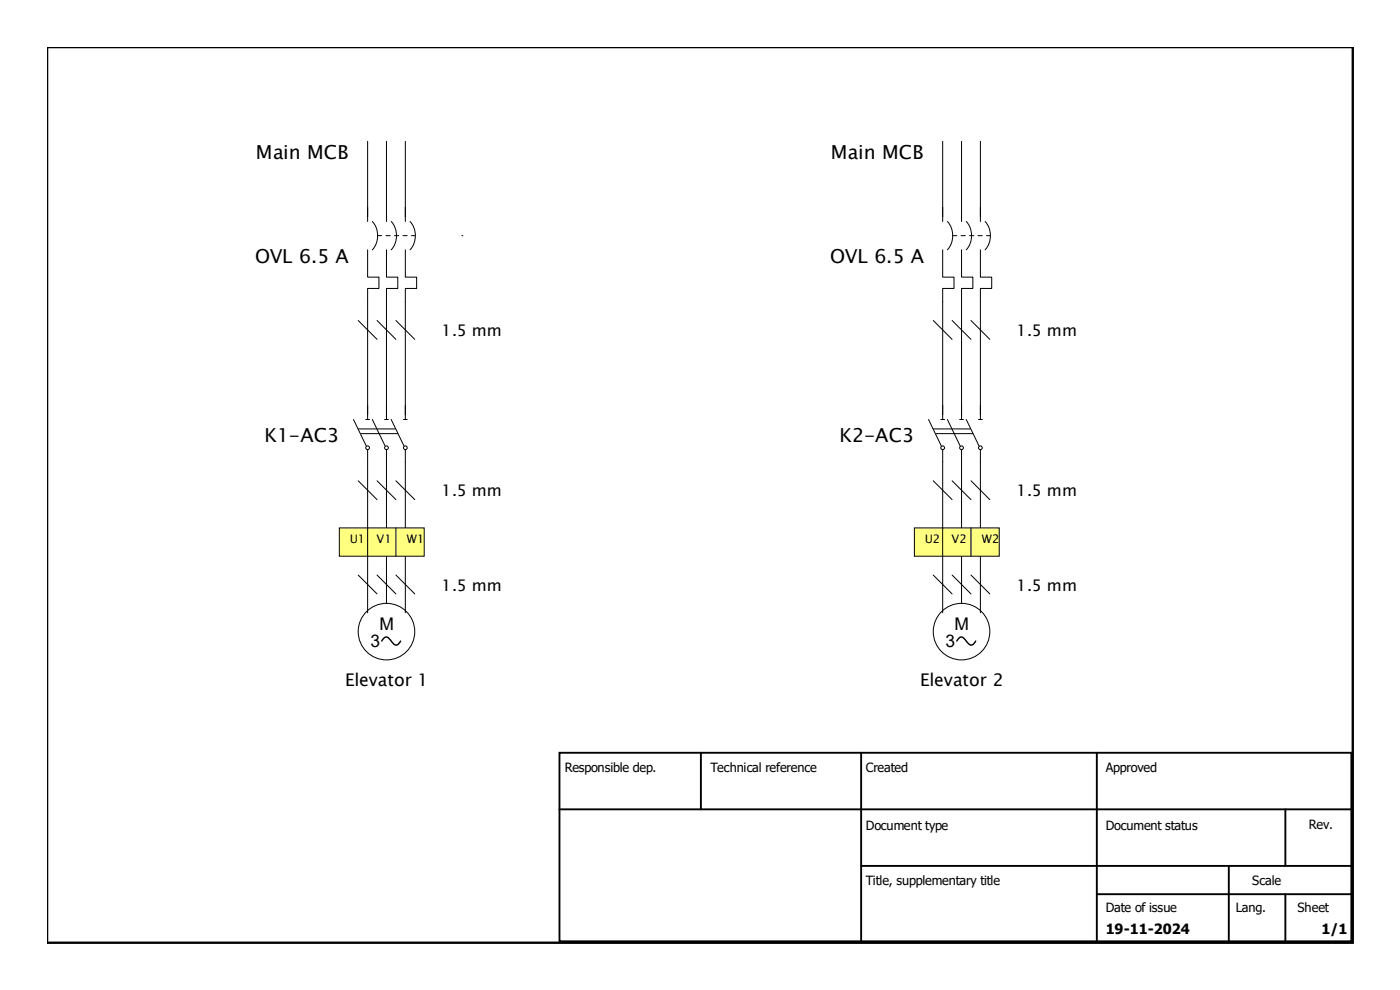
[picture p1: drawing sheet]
<svg xmlns="http://www.w3.org/2000/svg" width="297mm" height="210mm" viewBox="0 0 297 210" stroke-linecap="round" stroke-linejoin="round" font-family="sans-serif">
<g fill="none" stroke="#000" stroke-width=".21">
<path d="M78 53v5.8h2.4v2.4h-2.4v2.8M78 44v3M79 47a4.6 4.6 0 0 1 0 6M82 53v5.8h2.4v2.4h-2.4v2.8M82 44v3M83 47a4.6 4.6 0 0 1 0 6M86 53v5.8h2.4v2.4h-2.4v2.8M86 44v3M87 47a4.6 4.6 0 0 1 0 6M78 64v25M82 64v25M86 64v25"/>
<path d="M75 89l2.7 5.6M76 91h7.9M76.6 92h7.8M77.6 89h.8M78 95.4v34.6M79 89l2.7 5.6M81.6 89h.8M82 95.4v32.6M83 89l2.7 5.6M85.6 89h.8M86 95.4v34.6"/>
<circle cx="78" cy="95" r=".4"/>
<circle cx="82" cy="95" r=".4"/>
<circle cx="86" cy="95" r=".4"/>
<circle cx="82" cy="134" r="6"/>
</g>
<path d="M80.1 50h8" fill="none" stroke="#000" stroke-width=".21" stroke-dasharray=".9 .9"/>
<path d="M81 136l.4-.6a.86 .86 0 0 1 1.4 .4 1.79 1.79 0 0 0 1.4 1l.4-.2 .4-.6" fill="none" stroke="#000" stroke-width=".3"/>
<path d="M72 112h18v6h-18z" fill-rule="evenodd" fill="#ffff80" stroke="#000" stroke-width=".21"/>
<path d="M78 30v16M82 30v14M86 30v16M72 112h.1" fill="none" stroke="#000" stroke-width=".21"/>
<g fill="none" stroke="#000" stroke-width=".21">
<path d="M200 53v5.8h2.4v2.4h-2.4v2.8M200 44v3M201 47a4.6 4.6 0 0 1 0 6M204 53v5.8h2.4v2.4h-2.4v2.8M204 44v3M205 47a4.6 4.6 0 0 1 0 6M208 53v5.8h2.4v2.4h-2.4v2.8M208 44v3M209 47a4.6 4.6 0 0 1 0 6M76 68l4 4M80 68l4 4M84 68l4 4"/>
<path d="M200 64v25M204 64v25M208 64v25M197 89l2.7 5.6M198 91h7.9M198.6 92h7.8M199.6 89h.8M200 95.4v34.6M201 89l2.7 5.6M203.6 89h.8M204 95.4v32.6M205 89l2.7 5.6"/>
<path d="M207.6 89h.8M208 95.4v34.6M76 102l4 4M78 112v6M80 102l4 4M84 112v6M84 102l4 4M76 122l4 4M80 122l4 4M84 122l4 4"/>
<circle cx="200" cy="95" r=".4"/>
<circle cx="204" cy="95" r=".4"/>
<circle cx="208" cy="95" r=".4"/>
<circle cx="204" cy="134" r="6"/>
</g>
<path d="M202.1 50h8" fill="none" stroke="#000" stroke-width=".21" stroke-dasharray=".9 .9"/>
<path d="M203 136l.4-.6a.86 .86 0 0 1 1.4 .4 1.79 1.79 0 0 0 1.4 1l.4-.2 .4-.6" fill="none" stroke="#000" stroke-width=".3"/>
<path d="M194 112h18v6h-18z" fill-rule="evenodd" fill="#ffff80" stroke="#000" stroke-width=".21"/>
<g fill="none" stroke="#000" stroke-width=".21">
<path d="M200 30v16M204 30v14M208 30v16M198 68l4 4M202 68l4 4M206 68l4 4M198 102l4 4M200 112v6M202 102l4 4M206 112v6M206 102l4 4M198 122l4 4"/>
<path d="M202 122l4 4M206 122l4 4"/>
</g>
<path d="M10 10h277v190h-277z" fill="none" stroke="#000" stroke-width=".5"/>
<path d="M118.7 159.7h168v40h-168zM148.7 159.7v12M182.7 159.7v40M232.7 159.7v40M118.7 171.7h168M272.7 171.7v12M182.7 183.7h104M232.7 189.7h54M260.7 183.7v16M272.7 189.7v10" fill="none" stroke="#000" stroke-width=".4"/>
<g font-size="4.1">
<text x="54.3" y="33.7">Main MCB</text>
<text x="176.3" y="33.7">Main MCB</text>
<text x="54.1" y="55.8">OVL 6.5 A</text>
<text x="176.1" y="55.8">OVL 6.5 A</text>
<text x="56.1" y="93.7">K1-AC3</text>
<text x="178.1" y="93.7">K2-AC3</text>
</g>
<g font-size="3.7">
<text x="78.6" y="137.2">3</text>
<text x="80.5" y="133.7">M</text>
<text x="200.6" y="137.2">3</text>
<text x="202.5" y="133.7">M</text>
<text x="73.2" y="145.6">Elevator 1</text>
<text x="195.2" y="145.6">Elevator 2</text>
</g>
<g font-size="3.4">
<text x="93.7" y="71.3">1.5 mm</text>
<text x="215.7" y="71.3">1.5 mm</text>
<text x="93.7" y="105.3">1.5 mm</text>
<text x="215.7" y="105.3">1.5 mm</text>
<text x="93.7" y="125.3">1.5 mm</text>
<text x="215.7" y="125.3">1.5 mm</text>
</g>
<g font-size="3">
<text x="234.6" y="198.2">19-11-2024</text>
<text x="280.4" y="198.2">1/1</text>
</g>
<g font-size="2.7">
<text x="119.8" y="163.8">Responsible dep.</text>
<text x="150.7" y="163.8">Technical reference</text>
<text x="183.7" y="163.8">Created</text>
<text x="234.6" y="163.8">Approved</text>
<text x="183.7" y="176">Document type</text>
<text x="234.6" y="176">Document status</text>
<text x="277.7" y="175.8">Rev.</text>
<text x="183.7" y="187.8">Title, supplementary title</text>
<text x="265.7" y="187.8">Scale</text>
<text x="234.6" y="193.4">Date of issue</text>
<text x="262.2" y="193.4">Lang.</text>
<text x="275.3" y="193.4">Sheet</text>
</g>
<g font-size="2.5">
<text x="74.2" y="115.1">U1</text>
<text x="79.9" y="115.1">V1</text>
<text x="86.3" y="115.1">W1</text>
<text x="196.2" y="115.1">U2</text>
<text x="201.9" y="115.1">V2</text>
<text x="208.3" y="115.1">W2</text>
</g>
</svg>
